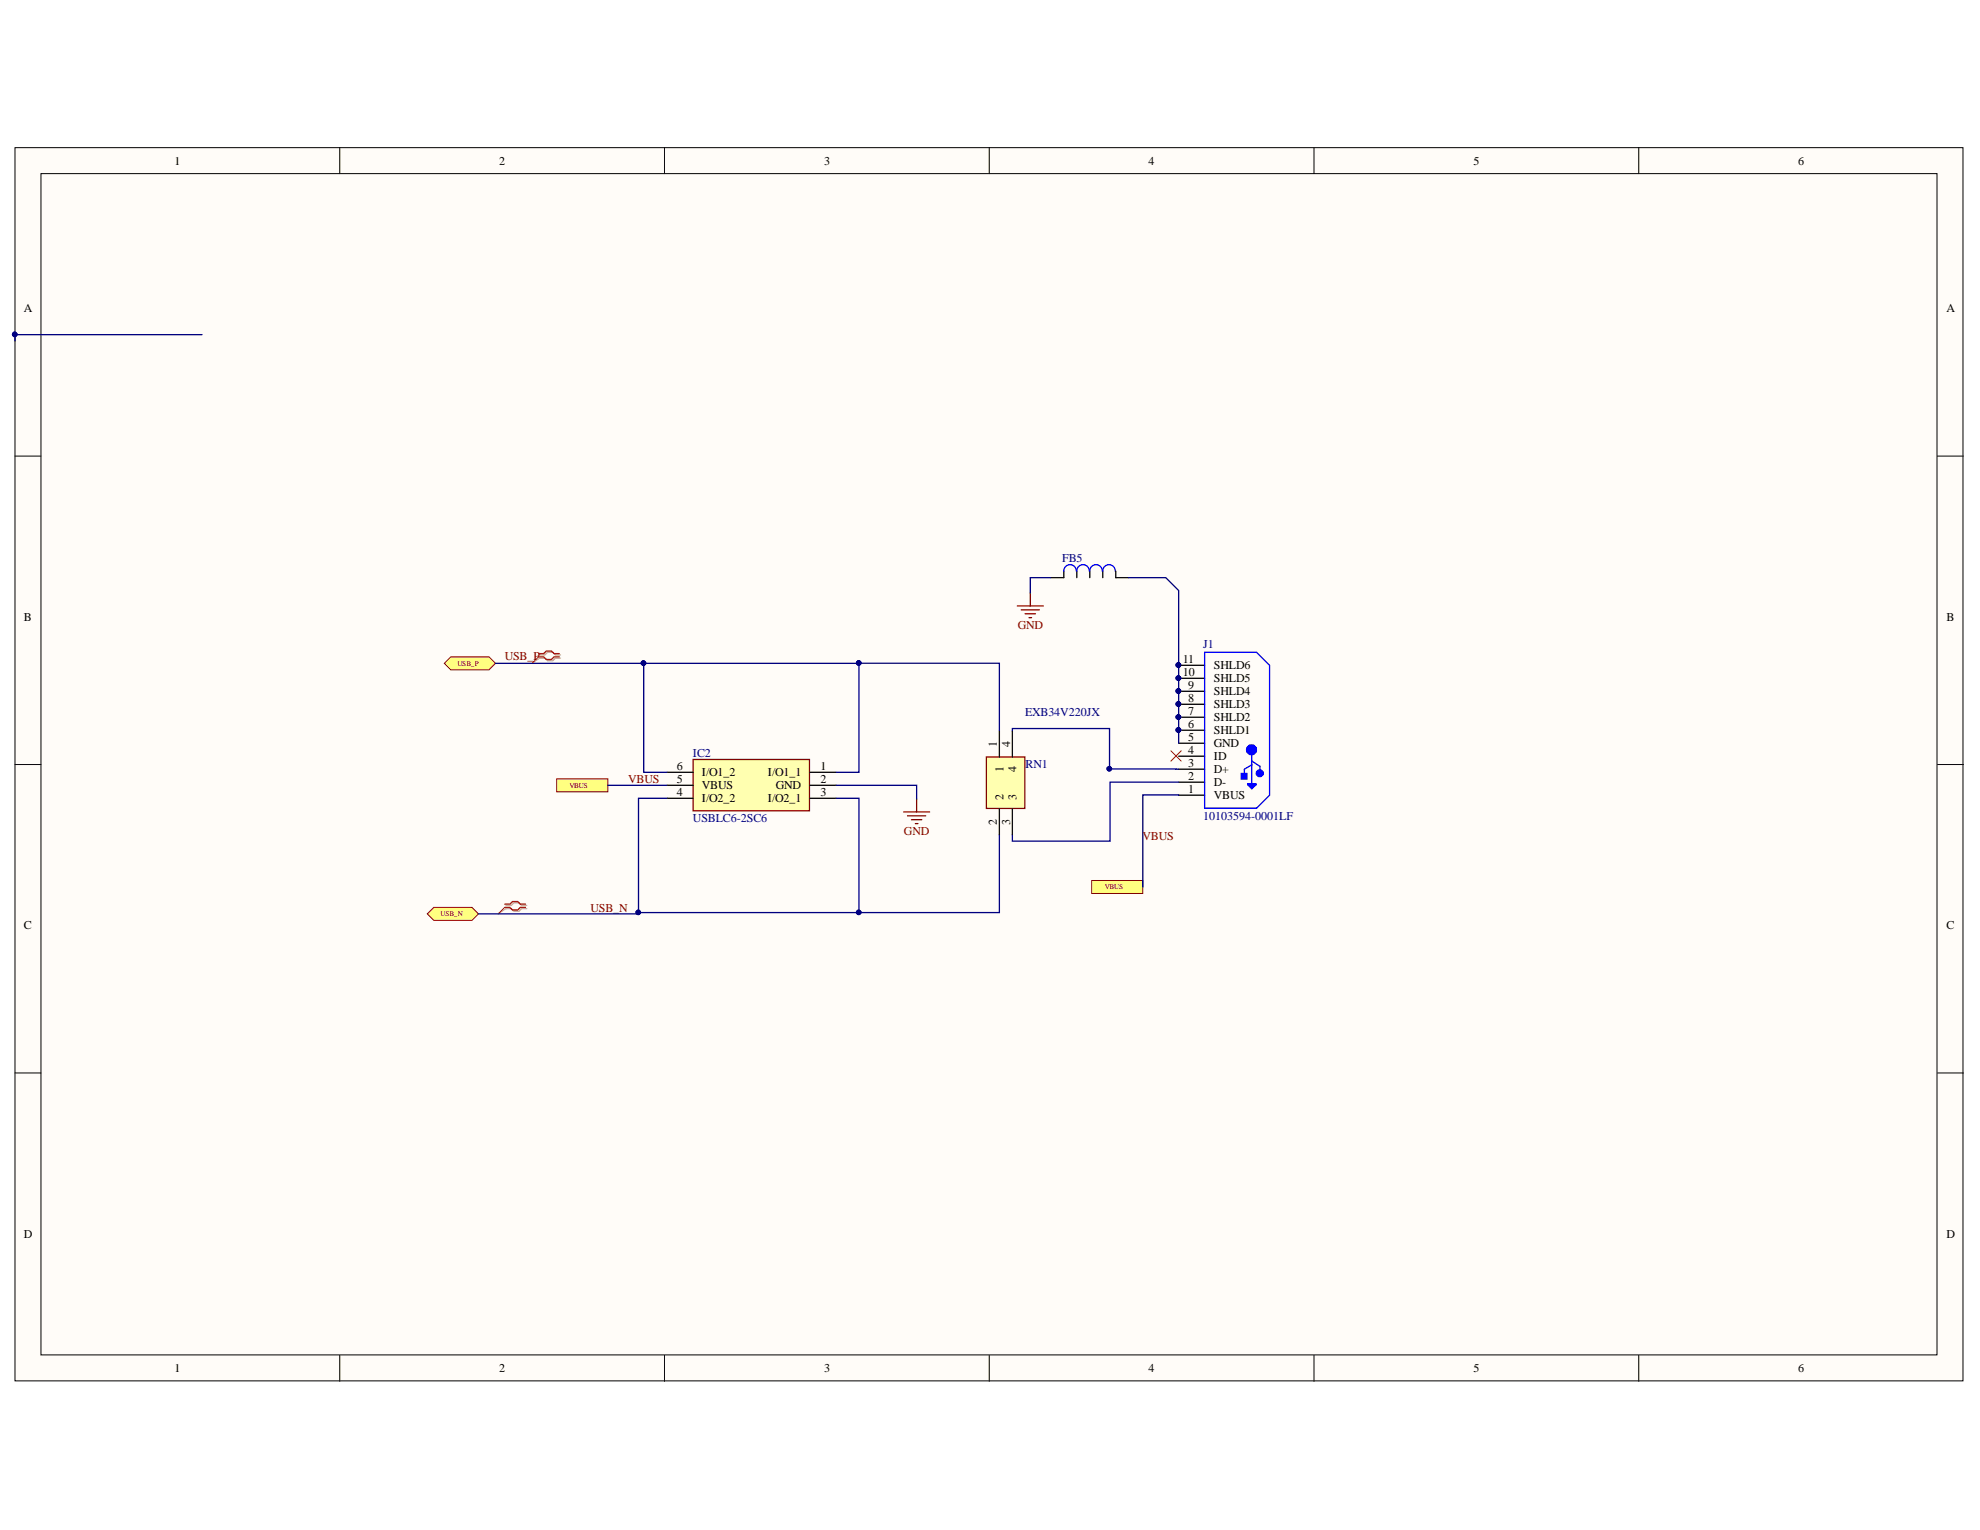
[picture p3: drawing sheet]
<svg xmlns="http://www.w3.org/2000/svg" width="279mm" height="216mm" viewBox="0 0 279 216" stroke-linecap="round" stroke-linejoin="round" font-family="sans-serif">
<g fill="#fffcf8" stroke="#000" stroke-width=".14">
<path d="M2.1 20.8h274.9v174.1h-274.9z"/>
<path d="M5.8 24.5h267.5v166.7h-267.5z"/>
</g>
<g fill="none" stroke="#000" stroke-width=".14">
<path d="M47.9 20.8v3.7M93.8 20.8v3.7M139.6 20.8v3.7M185.4 20.8v3.7M231.2 20.8v3.7M2.1 64.4h3.7M273.4 64.4h3.7M2.1 107.9h3.7M273.4 107.9h3.7M2.1 151.4h3.7M273.4 151.4h3.7M47.9 191.3v3.6"/>
<path d="M93.8 191.3v3.6M139.6 191.3v3.6M185.4 191.3v3.6M231.2 191.3v3.6"/>
</g>
<g fill="#ffff80" stroke="#800000" stroke-width=".14">
<path d="M62.7 93.6l.9-.9h5.4l.9 .9-.9 .9h-5.4z" fill-rule="evenodd"/>
<path d="M60.3 129l.9-1h5.4l.9 1-.9 .9h-5.4z" fill-rule="evenodd"/>
<path d="M154.1 124.2h7.2v1.9h-7.2z" fill-rule="evenodd"/>
</g>
<path d="M143.6 85.5h3.6M144.1 86.1h2.6M144.7 86.6h1.4M145.2 87.2h.4M145.4 83.7v1.8M127.5 114.6h3.7M128.1 115.1h2.5M128.6 115.7h1.5M129.2 116.2h.3M129.3 112.7v1.9" fill="none" stroke="#800000" stroke-width=".18"/>
<path d="M165.2 105.9l1.5 1.5M166.7 105.9l-1.5 1.5" fill="none" stroke="#f00" stroke-width=".14"/>
<path d="M166.3 99.4h3.7M166.3 97.5h3.7M166.3 93.9h3.7M166.3 95.7h3.7M166.3 112.2h3.7M166.3 110.4h3.7M166.3 108.5h3.7M166.3 106.7h3.7M166.3 104.9h3.7M166.3 103h3.7M166.3 101.2h3.7" fill="none" stroke="#000" stroke-width=".18"/>
<path d="M170 92h7.3l1.9 1.9v18.3l-1.9 1.8h-7.3zM176.1 110.6h1.1v.1l-.6 .6-.5-.6zM176.2 110.7h1M176.6 105.8v4.8M176.6 107.4l1.2 .7v.8M176.6 107.9l-1 .6v.9M176.6 111l-.2-.1h.5l-.3 .3" fill="none" stroke="#00f" stroke-width=".18"/>
<g fill="#000080" stroke="#000080" stroke-width=".14">
<circle cx="166.3" cy="103" r=".33"/>
<circle cx="166.3" cy="101.2" r=".33"/>
<circle cx="166.3" cy="99.3" r=".33"/>
<circle cx="166.3" cy="97.5" r=".33"/>
<circle cx="166.3" cy="93.8" r=".33"/>
<circle cx="166.3" cy="95.7" r=".33"/>
</g>
<path d="M175.2 109.1h.8v.8h-.8z" fill="#00f" stroke="#00f" stroke-width=".18"/>
<g fill="none" stroke="#00f" stroke-width=".92">
<circle cx="176.6" cy="105.8" r=".33"/>
<circle cx="177.8" cy="109.1" r=".11"/>
</g>
<path d="M139.2 106.8h5.4v7.3h-5.4z" fill="#ffffb0" stroke="#800000" stroke-width=".18"/>
<path d="M150.1 80.6v.9h-1.8M151.9 80.6v.9M153.8 80.6v.9M155.6 80.6v.9M157.4 80.6v.9h1.9M141 103.2v3.6M141 114.2v3.6M142.9 103.2v3.6M142.9 114.2v3.6" fill="none" stroke="#000" stroke-width=".18"/>
<path d="M151.9 80.6a.88 .88 0 0 0-.9-.9 .88 .88 0 0 0-.9 .9M153.7 80.6a.88 .88 0 0 0-.9-.9 .88 .88 0 0 0-.9 .9M155.5 80.6a.88 .88 0 0 0-.8-.9 .88 .88 0 0 0-.9 .9M157.4 80.6a.88 .88 0 0 0-.9-.9 .88 .88 0 0 0-.9 .9" fill="none" stroke="#00f" stroke-width=".18"/>
<path d="M76.2 92.4h.7l.4-.4h.7l.4 .4h.7M76.2 92.9h.7l.4 .3h.7l.4-.3h.7M71.4 127.8h.7l.4-.4h.7l.4 .4h.7M71.4 128.2h.7l.4 .4h.7l.4-.4h.7" fill="none" stroke="#d0a19e" stroke-width=".18"/>
<path d="M76.2 92.9l-1.1 .7M71.4 128.2l-1.1 .8" fill="none" stroke="#d0a19e" stroke-width=".14"/>
<path d="M76 92.2h.7l.4-.3h.7l.4 .3h.7M76 92.7h.7l.4 .4h.7l.4-.4h.7M71.2 127.6h.8l.3-.4h.8l.3 .4h.8M71.2 128h.8l.3 .4h.8l.3-.4h.8" fill="none" stroke="#f00" stroke-width=".18"/>
<path d="M76 92.7l-.9 .9M71.2 128l-.9 1" fill="none" stroke="#f00" stroke-width=".14"/>
<path d="M97.8 107.2h16.4v7.2h-16.4z" fill="#ffffb0" stroke="#800000" stroke-width=".18"/>
<path d="M94.1 109h3.7M94.1 110.8h3.7M94.1 112.6h3.7M114.3 109h3.7M114.3 110.8h3.7M114.3 112.6h3.7" fill="none" stroke="#000" stroke-width=".18"/>
<path d="M78.6 109.9h7.2v1.8h-7.2z" fill-rule="evenodd" fill="#ffff80" stroke="#800000" stroke-width=".14"/>
<g fill="none" stroke="#000080" stroke-width=".18">
<path d="M2.1 47v1.1M2.1 47.2h26.4M69.9 93.6h71.1v9.6M90.8 93.6v15.4h3.3M121.2 93.6v15.4h-3.2M148.3 81.5h-2.9v2.2M159.3 81.5h5.2l1.8 1.8v21.6M85.8 110.8h8.3M94.1 112.6h-4v16.2M118 112.6h3.2v16.2h-31.1v.2h-22.6M118 110.8h11.3v1.9M141 117.8v11h-19.8"/>
<path d="M142.9 103.2v-.4h13.7v5.8M156.6 108.5h9.7M166.3 112.2h-5v13M166.3 110.4h-9.7v8.3h-13.7v-.9"/>
</g>
<g fill="#000080" stroke="#000080" stroke-width=".14">
<circle cx="156.5" cy="108.5" r=".33"/>
<circle cx="166.3" cy="93.8" r=".33"/>
<circle cx="166.3" cy="95.7" r=".33"/>
<circle cx="166.3" cy="97.5" r=".33"/>
<circle cx="166.3" cy="99.3" r=".33"/>
<circle cx="166.3" cy="101.2" r=".33"/>
<circle cx="166.3" cy="103" r=".33"/>
<circle cx="90.8" cy="93.6" r=".33"/>
<circle cx="121.2" cy="93.6" r=".33"/>
<circle cx="121.2" cy="128.7" r=".33"/>
<circle cx="2.1" cy="47.2" r=".33"/>
<circle cx="90.1" cy="128.7" r=".33"/>
</g>
<g font-size="1.7">
<text x="24.6" y="23.3">1</text>
<text x="70.5" y="23.3">2</text>
<text x="116.3" y="23.3">3</text>
<text x="162.1" y="23.3">4</text>
<text x="207.9" y="23.3">5</text>
<text x="253.8" y="23.3">6</text>
<text x="3.4" y="44.1">A</text>
<text x="274.7" y="44.1">A</text>
<text x="3.4" y="87.6">B</text>
<text x="274.7" y="87.6">B</text>
<text x="166.9" y="93.5">11</text>
<text x="166.9" y="95.4">10</text>
<text x="171.3" y="94.5">SHLD6</text>
<text x="167.7" y="100.9">7</text>
<text x="167.7" y="99">8</text>
<text x="167.7" y="97.2">9</text>
<text x="171.3" y="101.7">SHLD2</text>
<text x="171.3" y="100">SHLD3</text>
<text x="171.3" y="98.1">SHLD4</text>
<text x="171.3" y="96.2">SHLD5</text>
<text x="140.7" y="105.4" transform="rotate(-90 140.7 105.4)">1</text>
<text x="142.5" y="105.4" transform="rotate(-90 142.5 105.4)">4</text>
<text x="167.7" y="106.4">4</text>
<text x="167.7" y="104.5">5</text>
<text x="167.7" y="102.7">6</text>
<text x="171.3" y="107.2">ID</text>
<text x="171.3" y="105.5">GND</text>
<text x="171.3" y="103.6">SHLD1</text>
<text x="95.5" y="108.6">6</text>
<text x="95.5" y="110.5">5</text>
<text x="95.5" y="112.3">4</text>
<text x="99.1" y="109.5">I/O1_2</text>
<text x="99.1" y="111.4">VBUS</text>
<text x="99.1" y="113.2">I/O2_2</text>
<text x="108.4" y="109.5">I/O1_1</text>
<text x="108.4" y="113.2">I/O2_1</text>
<text x="109.5" y="111.4">GND</text>
<text x="115.8" y="108.6">1</text>
<text x="115.8" y="110.5">2</text>
<text x="115.8" y="112.3">3</text>
<text x="141.6" y="112.9" transform="rotate(-90 141.6 112.9)">2</text>
<text x="141.6" y="108.9" transform="rotate(-90 141.6 108.9)">1</text>
<text x="143.5" y="112.9" transform="rotate(-90 143.5 112.9)">3</text>
<text x="143.5" y="108.9" transform="rotate(-90 143.5 108.9)">4</text>
<text x="167.7" y="111.9">1</text>
<text x="167.7" y="110">2</text>
<text x="167.7" y="108.2">3</text>
<text x="171.3" y="112.7">VBUS</text>
<text x="171.3" y="111">D-</text>
<text x="171.3" y="109.1">D+</text>
<text x="140.7" y="116.5" transform="rotate(-90 140.7 116.5)">2</text>
<text x="142.5" y="116.5" transform="rotate(-90 142.5 116.5)">3</text>
<text x="3.4" y="131.1">C</text>
<text x="274.7" y="131.1">C</text>
<text x="3.4" y="174.6">D</text>
<text x="274.7" y="174.6">D</text>
<text x="24.6" y="193.7">1</text>
<text x="70.5" y="193.7">2</text>
<text x="116.3" y="193.7">3</text>
<text x="162.1" y="193.7">4</text>
<text x="207.9" y="193.7">5</text>
<text x="253.8" y="193.7">6</text>
</g>
<g font-size="1.7" fill="#000080">
<text x="149.9" y="79.3">FB5</text>
<text x="169.8" y="91.5">J1</text>
<text x="144.6" y="101">EXB34V220JX</text>
<text x="97.8" y="106.8">IC2</text>
<text x="144.7" y="108.3">RN1</text>
<text x="97.8" y="115.9">USBLC6-2SC6</text>
<text x="169.8" y="115.7">10103594-0001LF</text>
</g>
<g font-size="1.7" fill="#800000">
<text x="143.6" y="88.8">GND</text>
<text x="71.2" y="93.2">USB_P</text>
<text x="88.6" y="110.5">VBUS</text>
<text x="127.6" y="117.9">GND</text>
<text x="161.2" y="118.5">VBUS</text>
<text x="83.3" y="128.6">USB_N</text>
</g>
<g font-size="1" fill="#800000">
<text x="64.5" y="94">USB_P</text>
<text x="80.4" y="111.1">VBUS</text>
<text x="155.9" y="125.5">VBUS</text>
<text x="62.2" y="129.3">USB_N</text>
</g>
</svg>
